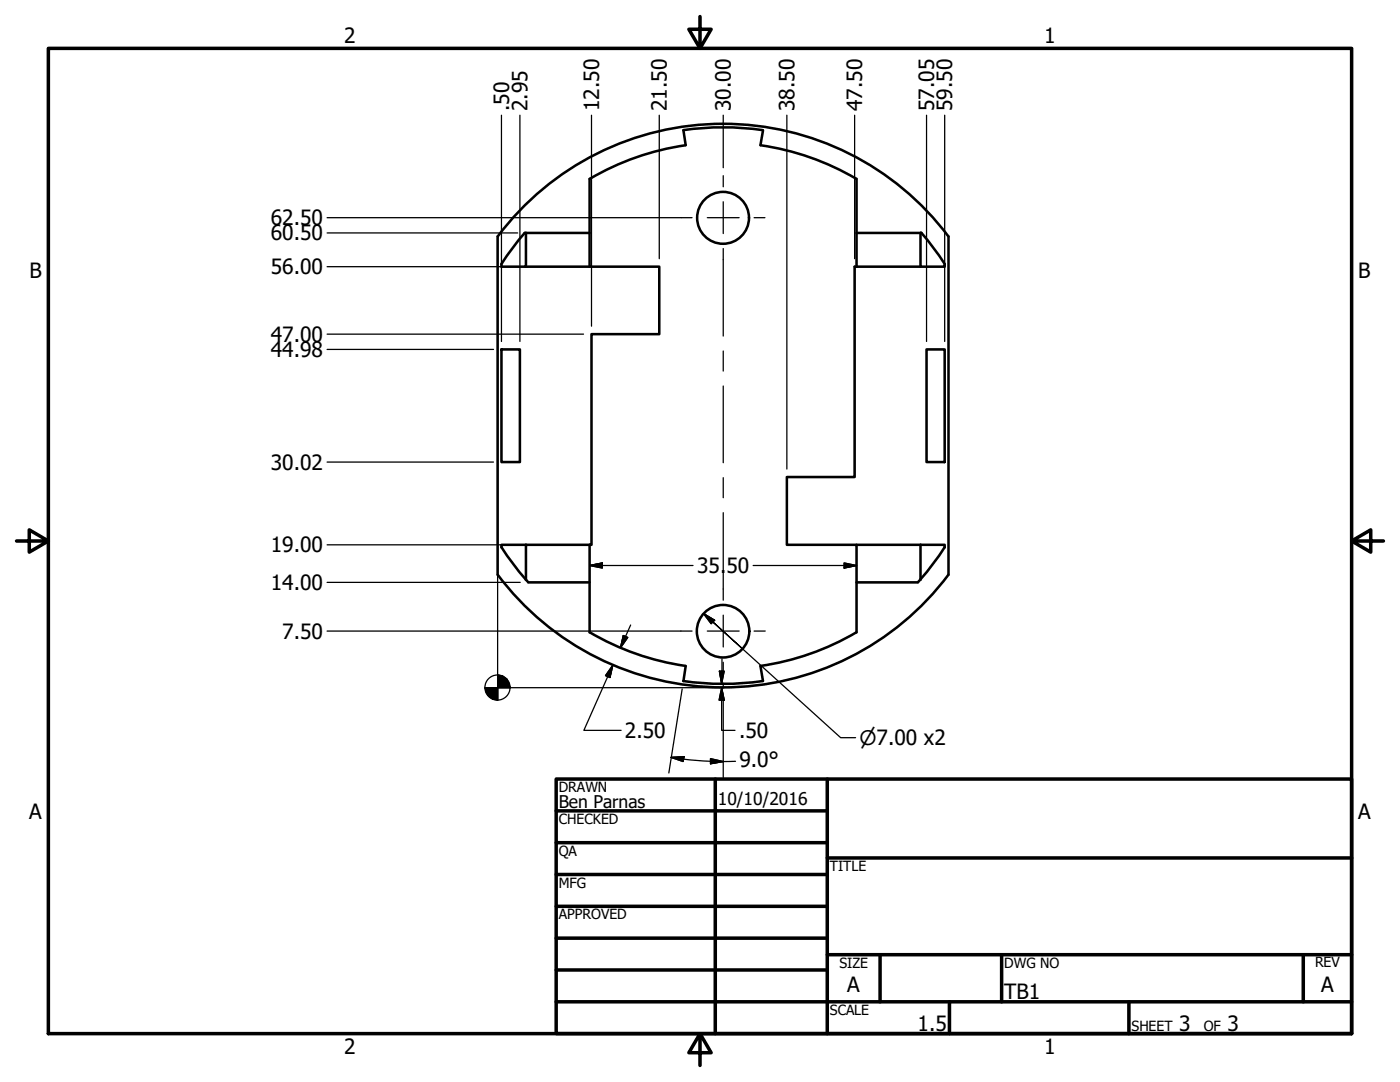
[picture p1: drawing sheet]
<svg xmlns="http://www.w3.org/2000/svg" width="279mm" height="216mm" viewBox="0 0 279 216" stroke-linecap="round" stroke-linejoin="round" font-family="sans-serif">
<!-- layer: Visible (ANSI) -->
<g fill="none" stroke="#000" stroke-width=".51">
<path d="M117.7 35.7v17.5h13.9v13.5h-13.6v42h-.3M136.4 26a55.5 55.5 0 0 1 15.9 0M136.4 26l.4 3M136.8 29a52.5 52.5 0 0 0-19.1 6.7M151.8 29a52.5 52.5 0 0 1 19.1 6.7M152.3 26l-.5 3M170.9 35.7v17.5M104.7 46.5h13M104.7 46.4l-3.7 4.8-.9 1.5v.5h4.9v-6.7M105 53.2h12.7M170.9 46.5h13M183.7 53.2h-13.1v42h-13.6v13.5h13.9v17.5a52.5 52.5 0 0 1-19.1 6.7"/>
<path d="M183.9 46.4l3.7 4.8 .9 1.5v.5h-4.8v-6.7M100.1 69.7h3.7v22.5h-3.7zM184.9 69.7h3.6v22.5h-3.6zM99.3 114.7v-67.5a56.2 56.2 0 0 1 90 0v67.5M99.3 114.7a56.2 56.2 0 0 0 90 0M100.1 109.2l2.5 3.7 2.8 3.3M105 108.7h-4.9v.5M105 108.7h12.7M105 108.7v7M105.4 116.2h12.3M117.7 108.7v17.5M170.9 108.7h12.8"/>
<path d="M183.7 108.7h4.8v.5M183.7 108.7v7M188.5 109.2l-2.6 3.7-2.7 3.3h-12.3M117.7 126.2a52.5 52.5 0 0 0 19.1 6.7M136.4 135.9a55.5 55.5 0 0 0 15.8 0M136.8 132.9l-.4 3M151.8 132.9l.5 3"/>
<circle cx="144.3" cy="43.5" r="5.2"/>
<circle cx="144.3" cy="126" r="5.2"/>
</g>
<!-- layer: Border (ANSI) -->
<g fill="none" stroke="#000" stroke-width=".7">
<path d="M9.7 9.7h260v196.5h-260zM139.7 3.3v6.4l-2.2-3.9h4.4l-2.2 3.9M3.3 107.9h6.4l-3.9-2.2v4.5l3.9-2.3M269.7 107.9l3.9 2.3v-4.5l-3.9 2.2h6.4M111 155.4h158.7v50.8h-158.7zM142.7 155.4v50.8M165.1 155.4v50.8M111 161.8h54.1M111 168.1h54.1M111 174.5h54.1M165.1 171.2h104.6M111 180.8h54.1"/>
<path d="M111 187.2h54.1M111 193.5h54.1M111 199.9h158.7M165.1 190.5h104.6M175.6 190.5v9.4M189.5 199.9v6.3M199.9 190.5v9.4M225.3 199.9v6.3M260.1 190.5v9.4M139.7 206.2l2.2 3.9h-4.4l2.2-3.9v6.4"/>
</g>
<!-- layer: Sketch Geometry (ANSI) -->
<path d="M99.3 114.7v22.5h45" fill="none" stroke="#000" stroke-width=".25"/>
<!-- layer: Dimension (ANSI) -->
<g fill="none" stroke="#000" stroke-width=".25">
<path d="M100.1 23v45.1M103.8 23v45.1M118 23v42.1M131.6 23v28.6M144.3 23v10.5M157 23v70.6M170.6 23v28.6M184.9 23v45.1M188.5 23v45.1M65.3 53.2h50.8M65.3 46.5h38M65.3 43.4h70.7"/>
<path d="M65.3 69.7h33.2M65.3 66.7h51.2M65.3 92.2h33.2M65.3 116.2h38.5M65.3 108.7h38M117.7 112.8l2.5-.5v1zM117.7 112.8h20.6M150.3 112.8h20.6M168.5 112.3l2.4 .5-2.4 .5zM65.3 125.9h70.6M122.3 132.7l-.6 2.5-.9-.4zM122.3 132.7l-5.8 13h7.5"/>
<path d="M124.4 126.8l.9 .4-1.5 2.1zM125.9 124.7l-2.1 4.6M136.1 137.5l-2.6 16.7M140.4 122.4l2.2 1.4-.7 .7zM140.4 122.4l1.8 1.7M143.6 133.9h.9l-.5 2.6zM144 137.2l.5 2.5h-1zM144 137.2v8.5h2.7M144.1 131.4l-.1 5.1M144.3 136.3v1M144.3 139.6v15.5M148.2 129.5l-6-5.4 25.6 23.1h3"/>
<path d="M133.9 151.1l2.6-.1-.2 1zM133.9 151.1l2.5 .4M136.4 151.5l5.4 .4M141.8 151.4l2.5 .6-2.5 .4zM141.8 151.9l2.5 .1M146.8 151.9l-2.5 .1"/>
<circle cx="99.3" cy="137.2" r="2.51"/>
</g>
<g fill="#000" stroke="#000" stroke-width=".25">
<path d="M117.7 112.8l2.5-.5zM117.7 112.8l2.5-.5v1zM168.5 113.3l2.4-.5zM168.5 112.3l2.4 .5-2.4 .5zM96.8 137.2l.7 1.7-.5-.7zM96.8 137.2l1.6 2.3-.9-.6zM96.8 137.2l2.5 2.5-.9-.2zM99.3 137.2h2.5zM99.3 134.7l2.5 2.5h-2.5zM99.3 134.7v5zM96.8 137.2h2.5v2.5zM96.8 137.2h2.5z"/>
<path d="M101.1 135.4l.5 .9 .2 .9zM100.3 134.9l.8 .5 .7 1.8zM99.3 134.7l1 .2 1.5 2.3zM122.3 132.7l-.6 2.5zM122.3 132.7l-.6 2.5-.9-.4zM124.4 126.8l-.6 2.5zM124.4 126.8l.9 .4-1.5 2.1zM140.4 122.4l2.2 1.4zM140.4 122.4l2.2 1.4-.7 .7zM143.6 133.9l.4 2.6zM143.6 133.9h.9l-.5 2.6zM144 137.2l.5 2.5z"/>
<path d="M144 137.2l.5 2.5h-1zM133.9 151.1l2.6-.1zM133.9 151.1l2.6-.1-.2 1zM141.8 152.4l2.5-.4zM141.8 151.4l2.5 .6-2.5 .4z"/>
</g>
<!-- layer: Center Mark (ANSI) -->
<path d="M136 43.4h2.1M141.2 43.4h6.3M150.5 43.4h2.2M135.9 125.9h2.2M141.2 125.9h6.3M150.5 125.9h2.2" fill="none" stroke="#000" stroke-width=".25"/>
<!-- layer: Centerline (ANSI) -->
<path d="M144.3 35.1v2.2M144.3 40.3v6.3M144.3 49.6v17.5M144.3 70v4M144.3 77v15.3M144.3 95.3v4M144.3 102.3v17.5M144.3 122.7v6.4M144.3 132.1v2.3" fill="none" stroke="#000" stroke-width=".25"/>
<g font-size="4.2">
<text x="68.7" y="8.6">2</text>
<text x="208.4" y="8.6">1</text>
<text x="101.6" y="22.2" transform="rotate(-90 101.6 22.2)">.50</text>
<text x="105.3" y="22.2" transform="rotate(-90 105.3 22.2)">2.95</text>
<text x="119.6" y="22.2" transform="rotate(-90 119.6 22.2)">12.50</text>
<text x="133.1" y="22.2" transform="rotate(-90 133.1 22.2)">21.50</text>
<text x="145.9" y="22.2" transform="rotate(-90 145.9 22.2)">30.00</text>
<text x="158.6" y="22.2" transform="rotate(-90 158.6 22.2)">38.50</text>
<text x="172.1" y="22.2" transform="rotate(-90 172.1 22.2)">47.50</text>
<text x="186.4" y="22.2" transform="rotate(-90 186.4 22.2)">57.05</text>
<text x="190.1" y="22.2" transform="rotate(-90 190.1 22.2)">59.50</text>
<text x="54" y="47.9">60.50</text>
<text x="54" y="45">62.50</text>
<text x="5.9" y="55.5">B</text>
<text x="54" y="54.7">56.00</text>
<text x="271.1" y="55.5">B</text>
<text x="54" y="71.2">44.98</text>
<text x="54" y="68.2">47.00</text>
<text x="54" y="93.7">30.02</text>
<text x="54" y="110.2">19.00</text>
<text x="54" y="117.7">14.00</text>
<text x="139.1" y="114.4">35.</text>
<text x="145" y="114.4">50</text>
<text x="56.3" y="127.4">7.50</text>
<text x="124.7" y="147.3">2.50</text>
<text x="147.5" y="147.3">.50</text>
<text x="147.6" y="153.1">9.0°</text>
<text x="5.8" y="163.4">A</text>
<text x="271" y="163.4">A</text>
<text x="169.1" y="198">A</text>
<text x="263.7" y="198">A</text>
<text x="200.4" y="199.4">TB1</text>
<text x="183.1" y="205.7">1.5</text>
<text x="235.3" y="205.7">3</text>
<text x="245" y="205.7">3</text>
<text x="68.7" y="210.3">2</text>
<text x="208.4" y="210.3">1</text>
</g>
<text font-size="4" x="171.5" y="148.7">⌀7.00 x2</text>
<g font-size="3.5">
<text x="111.5" y="161.2">Ben Parnas</text>
<text x="143.3" y="160.7">10/10/2016</text>
</g>
<g font-size="2.8">
<text x="111.5" y="158">DRAWN</text>
<text x="111.5" y="164.4">CHECKED</text>
<text x="111.5" y="170.8">QA</text>
<text x="165.6" y="173.7">TITLE</text>
<text x="111.5" y="177.1">MFG</text>
<text x="111.5" y="183.5">APPROVED</text>
<text x="167.5" y="193.1">SIZE</text>
<text x="200.4" y="193.1">DWG NO</text>
<text x="262.4" y="193">REV</text>
<text x="165.6" y="202.5">SCALE</text>
<text x="225.8" y="205.7">SHEET</text>
<text x="240.2" y="205.7">OF</text>
</g>
</svg>
